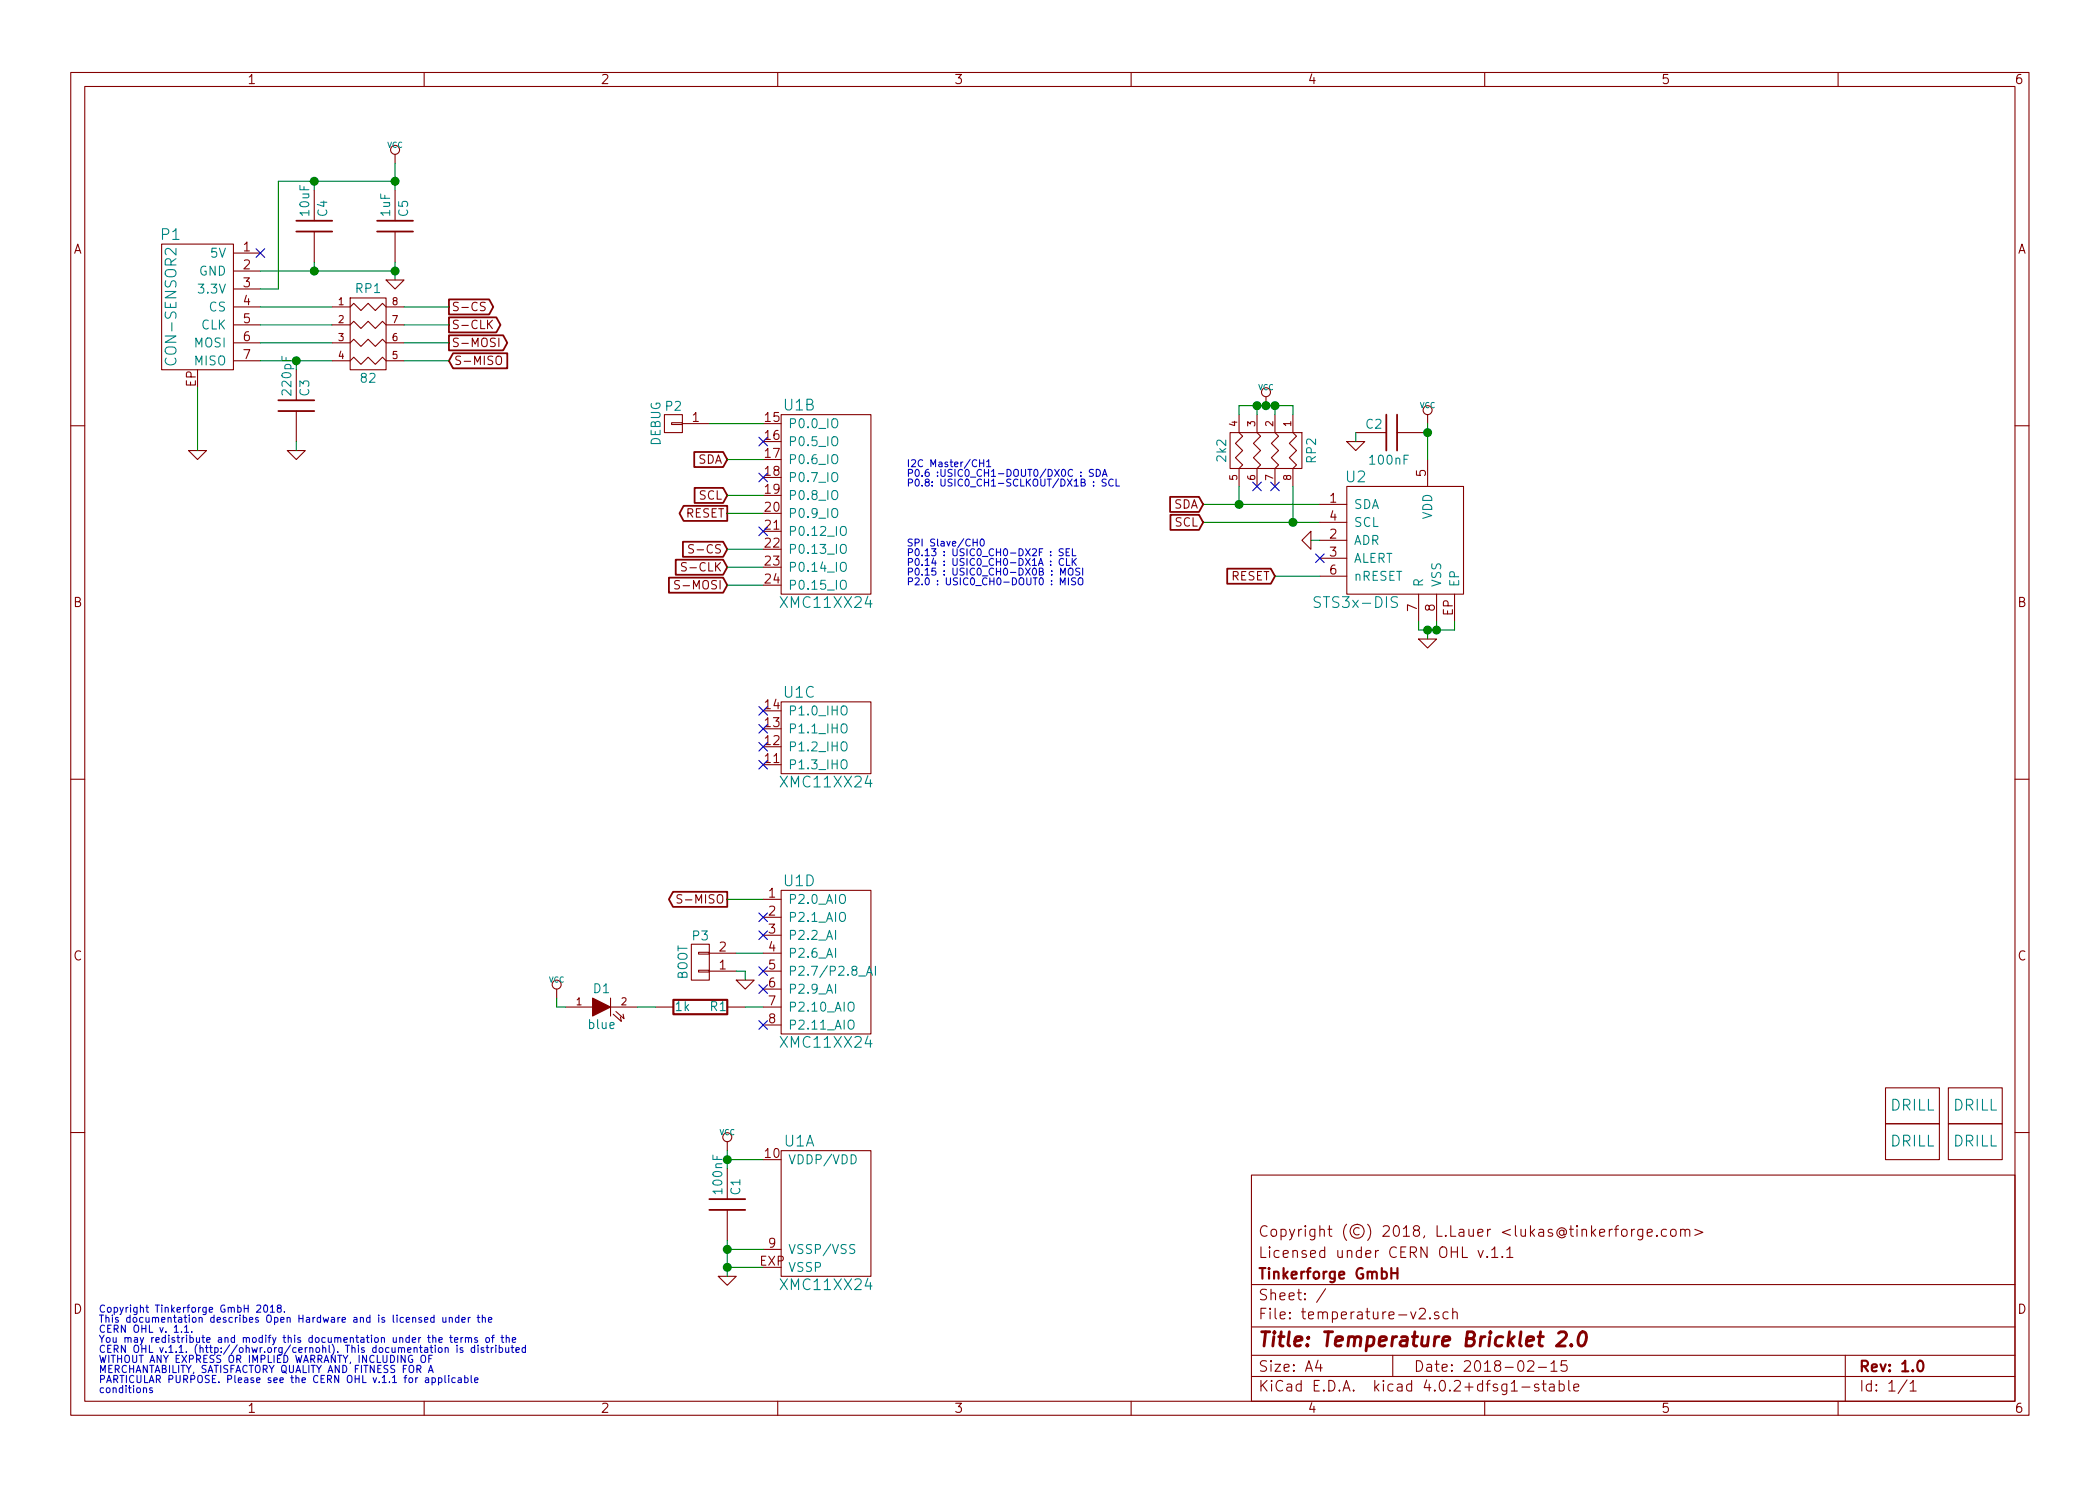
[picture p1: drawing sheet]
EESchema Schematic File Version 2
LIBS:tinkerforge
LIBS:power
LIBS:device
LIBS:transistors
LIBS:conn
LIBS:linear
LIBS:regul
LIBS:74xx
LIBS:cmos4000
LIBS:adc-dac
LIBS:memory
LIBS:xilinx
LIBS:microcontrollers
LIBS:dsp
LIBS:microchip
LIBS:analog_switches
LIBS:motorola
LIBS:texas
LIBS:intel
LIBS:audio
LIBS:interface
LIBS:digital-audio
LIBS:philips
LIBS:display
LIBS:cypress
LIBS:siliconi
LIBS:opto
LIBS:atmel
LIBS:contrib
LIBS:valves
LIBS:temperature-v2-cache
EELAYER 25 0
EELAYER END
$Descr A4 11693 8268
encoding utf-8
Sheet 1 1
Title "Temperature Bricklet 2.0"
Date "2018-02-15"
Rev "1.0"
Comp "Tinkerforge GmbH"
Comment1 "Licensed under CERN OHL v.1.1"
Comment2 "Copyright (©) 2018, L.Lauer <lukas@tinkerforge.com>"
Comment3 ""
Comment4 ""
$EndDescr
Text Notes 550  7750 0    40   ~ 0
Copyright Tinkerforge GmbH 2018.\nThis documentation describes Open Hardware and is licensed under the\nCERN OHL v. 1.1.\nYou may redistribute and modify this documentation under the terms of the\nCERN OHL v.1.1. (http://ohwr.org/cernohl). This documentation is distributed\nWITHOUT ANY EXPRESS OR IMPLIED WARRANTY, INCLUDING OF\nMERCHANTABILITY, SATISFACTORY QUALITY AND FITNESS FOR A\nPARTICULAR PURPOSE. Please see the CERN OHL v.1.1 for applicable\nconditions\n
Wire Wire Line
	6700 2800 7350 2800
Wire Wire Line
	6700 2900 7350 2900
$Comp
L GND #PWR01
U 1 1
P 7950 3550
F 0 "#PWR01" H 7950 3550 30  0001 C CNN
F 1 "GND" H 7950 3480 30  0001 C CNN
F 2 "" H 7950 3550 60  0001 C CNN
F 3 "" H 7950 3550 60  0001 C CNN
	1    7950 3550
	1    0    0    -1  
$EndComp
$Comp
L GND #PWR02
U 1 1
P 7550 2450
F 0 "#PWR02" H 7550 2450 30  0001 C CNN
F 1 "GND" H 7550 2380 30  0001 C CNN
F 2 "" H 7550 2450 60  0001 C CNN
F 3 "" H 7550 2450 60  0001 C CNN
	1    7550 2450
	1    0    0    -1  
$EndComp
$Comp
L C C2
U 1 1
P 7750 2400
F 0 "C2" V 7800 2450 50  0000 L CNN
F 1 "100nF" V 7600 2300 50  0000 L CNN
F 2 "kicad-libraries:C0603F" H 7750 2400 60  0001 C CNN
F 3 "" H 7750 2400 60  0001 C CNN
	1    7750 2400
	0    -1   -1   0   
$EndComp
Text GLabel 6700 2800 0    47   Input ~ 0
SDA
Text GLabel 6700 2900 0    47   Input ~ 0
SCL
$Comp
L GND #PWR03
U 1 1
P 4050 7100
F 0 "#PWR03" H 4050 7100 30  0001 C CNN
F 1 "GND" H 4050 7030 30  0001 C CNN
F 2 "" H 4050 7100 60  0001 C CNN
F 3 "" H 4050 7100 60  0001 C CNN
	1    4050 7100
	1    0    0    -1  
$EndComp
$Comp
L DRILL U3
U 1 1
P 10650 6150
F 0 "U3" H 10700 6200 60  0001 C CNN
F 1 "DRILL" H 10650 6150 60  0000 C CNN
F 2 "kicad-libraries:DRILL_NP" H 10650 6150 60  0001 C CNN
F 3 "" H 10650 6150 60  0001 C CNN
	1    10650 6150
	1    0    0    -1  
$EndComp
$Comp
L DRILL U4
U 1 1
P 10650 6350
F 0 "U4" H 10700 6400 60  0001 C CNN
F 1 "DRILL" H 10650 6350 60  0000 C CNN
F 2 "kicad-libraries:DRILL_NP" H 10650 6350 60  0001 C CNN
F 3 "" H 10650 6350 60  0001 C CNN
	1    10650 6350
	1    0    0    -1  
$EndComp
$Comp
L DRILL U6
U 1 1
P 11000 6350
F 0 "U6" H 11050 6400 60  0001 C CNN
F 1 "DRILL" H 11000 6350 60  0000 C CNN
F 2 "kicad-libraries:DRILL_NP" H 11000 6350 60  0001 C CNN
F 3 "" H 11000 6350 60  0001 C CNN
	1    11000 6350
	1    0    0    -1  
$EndComp
$Comp
L DRILL U5
U 1 1
P 11000 6150
F 0 "U5" H 11050 6200 60  0001 C CNN
F 1 "DRILL" H 11000 6150 60  0000 C CNN
F 2 "kicad-libraries:DRILL_NP" H 11000 6150 60  0001 C CNN
F 3 "" H 11000 6150 60  0001 C CNN
	1    11000 6150
	1    0    0    -1  
$EndComp
$Comp
L C C1
U 1 1
P 4050 6700
F 0 "C1" V 4100 6750 50  0000 L CNN
F 1 "100nF" V 4000 6750 50  0000 L CNN
F 2 "kicad-libraries:C0603F" H 4050 6700 60  0001 C CNN
F 3 "" H 4050 6700 60  0001 C CNN
	1    4050 6700
	1    0    0    -1  
$EndComp
Text GLabel 4050 2550 0    47   Input ~ 0
SDA
Text GLabel 4050 2750 0    47   Input ~ 0
SCL
$Comp
L VCC #PWR04
U 1 1
P 7950 2350
F 0 "#PWR04" H 7950 2450 30  0001 C CNN
F 1 "VCC" H 7950 2450 30  0000 C CNN
F 2 "" H 7950 2350 60  0001 C CNN
F 3 "" H 7950 2350 60  0001 C CNN
	1    7950 2350
	1    0    0    -1  
$EndComp
$Comp
L GND #PWR05
U 1 1
P 1100 2500
F 0 "#PWR05" H 1100 2500 30  0001 C CNN
F 1 "GND" H 1100 2430 30  0001 C CNN
F 2 "" H 1100 2500 60  0001 C CNN
F 3 "" H 1100 2500 60  0001 C CNN
	1    1100 2500
	1    0    0    -1  
$EndComp
$Comp
L CON-SENSOR2 P1
U 1 1
P 1100 1700
F 0 "P1" H 1250 2100 60  0000 C CNN
F 1 "CON-SENSOR2" V 1250 1700 60  0000 C CNN
F 2 "kicad-libraries:CON-SENSOR2" H 1100 1700 60  0001 C CNN
F 3 "" H 1100 1700 60  0001 C CNN
	1    1100 1700
	-1   0    0    -1  
$EndComp
$Comp
L XMC1XXX24 U1
U 1 1
P 4600 6750
F 0 "U1" H 4450 7150 60  0000 C CNN
F 1 "XMC11XX24" H 4600 6350 60  0000 C CNN
F 2 "kicad-libraries:QFN24-4x4mm-0.5mm" H 4750 7500 60  0001 C CNN
F 3 "" H 4750 7500 60  0000 C CNN
	1    4600 6750
	1    0    0    -1  
$EndComp
$Comp
L XMC1XXX24 U1
U 3 1
P 4600 4100
F 0 "U1" H 4450 4350 60  0000 C CNN
F 1 "XMC11XX24" H 4600 3850 60  0000 C CNN
F 2 "kicad-libraries:QFN24-4x4mm-0.5mm" H 4750 4850 60  0001 C CNN
F 3 "" H 4750 4850 60  0000 C CNN
	3    4600 4100
	1    0    0    -1  
$EndComp
$Comp
L XMC1XXX24 U1
U 4 1
P 4600 5350
F 0 "U1" H 4450 5800 60  0000 C CNN
F 1 "XMC11XX24" H 4600 4900 60  0000 C CNN
F 2 "kicad-libraries:QFN24-4x4mm-0.5mm" H 4750 6100 60  0001 C CNN
F 3 "" H 4750 6100 60  0000 C CNN
	4    4600 5350
	1    0    0    -1  
$EndComp
$Comp
L XMC1XXX24 U1
U 2 1
P 4600 2800
F 0 "U1" H 4450 3350 60  0000 C CNN
F 1 "XMC11XX24" H 4600 2250 60  0000 C CNN
F 2 "kicad-libraries:QFN24-4x4mm-0.5mm" H 4750 3550 60  0001 C CNN
F 3 "" H 4750 3550 60  0000 C CNN
	2    4600 2800
	1    0    0    -1  
$EndComp
$Comp
L VCC #PWR06
U 1 1
P 4050 6400
F 0 "#PWR06" H 4050 6500 30  0001 C CNN
F 1 "VCC" H 4050 6500 30  0000 C CNN
F 2 "" H 4050 6400 60  0001 C CNN
F 3 "" H 4050 6400 60  0001 C CNN
	1    4050 6400
	1    0    0    -1  
$EndComp
Wire Wire Line
	4050 6400 4050 6500
Wire Wire Line
	4250 6450 4050 6450
Connection ~ 4050 6450
Wire Wire Line
	4050 6900 4050 7100
Wire Wire Line
	4250 6950 4050 6950
Connection ~ 4050 6950
Wire Wire Line
	4250 7050 4050 7050
Connection ~ 4050 7050
$Comp
L C C3
U 1 1
P 1650 2250
F 0 "C3" V 1700 2300 50  0000 L CNN
F 1 "220pF" V 1600 2300 50  0000 L CNN
F 2 "kicad-libraries:C0402F" H 1650 2250 60  0001 C CNN
F 3 "" H 1650 2250 60  0001 C CNN
	1    1650 2250
	1    0    0    -1  
$EndComp
$Comp
L C C4
U 1 1
P 1750 1250
F 0 "C4" V 1800 1300 50  0000 L CNN
F 1 "10uF" V 1700 1300 50  0000 L CNN
F 2 "kicad-libraries:C0805" H 1750 1250 60  0001 C CNN
F 3 "" H 1750 1250 60  0001 C CNN
	1    1750 1250
	1    0    0    -1  
$EndComp
$Comp
L C C5
U 1 1
P 2200 1250
F 0 "C5" V 2250 1300 50  0000 L CNN
F 1 "1uF" V 2150 1300 50  0000 L CNN
F 2 "kicad-libraries:C0603F" H 2200 1250 60  0001 C CNN
F 3 "" H 2200 1250 60  0001 C CNN
	1    2200 1250
	1    0    0    -1  
$EndComp
$Comp
L GND #PWR07
U 1 1
P 1650 2500
F 0 "#PWR07" H 1650 2500 30  0001 C CNN
F 1 "GND" H 1650 2430 30  0001 C CNN
F 2 "" H 1650 2500 60  0001 C CNN
F 3 "" H 1650 2500 60  0001 C CNN
	1    1650 2500
	1    0    0    -1  
$EndComp
$Comp
L R_PACK4 RP1
U 1 1
P 2050 2050
F 0 "RP1" H 2050 2500 50  0000 C CNN
F 1 "82" H 2050 2000 50  0000 C CNN
F 2 "kicad-libraries:4X0402" H 2050 2050 50  0001 C CNN
F 3 "" H 2050 2050 50  0000 C CNN
	1    2050 2050
	1    0    0    -1  
$EndComp
Text GLabel 2500 1700 2    47   Output ~ 0
S-CS
Text GLabel 2500 1800 2    47   Output ~ 0
S-CLK
Text GLabel 2500 1900 2    47   Output ~ 0
S-MOSI
Text GLabel 2500 2000 2    47   Input ~ 0
S-MISO
$Comp
L VCC #PWR08
U 1 1
P 2200 900
F 0 "#PWR08" H 2200 1000 30  0001 C CNN
F 1 "VCC" H 2200 1000 30  0000 C CNN
F 2 "" H 2200 900 60  0001 C CNN
F 3 "" H 2200 900 60  0001 C CNN
	1    2200 900 
	1    0    0    -1  
$EndComp
Wire Wire Line
	1450 2000 1850 2000
Wire Wire Line
	1850 1900 1450 1900
Wire Wire Line
	1450 1800 1850 1800
Wire Wire Line
	1850 1700 1450 1700
Wire Wire Line
	2250 1700 2500 1700
Wire Wire Line
	2250 1800 2500 1800
Wire Wire Line
	2250 1900 2500 1900
Wire Wire Line
	2250 2000 2500 2000
Wire Wire Line
	1650 2050 1650 2000
Connection ~ 1650 2000
Wire Wire Line
	1650 2450 1650 2500
Wire Wire Line
	1100 2150 1100 2500
Wire Wire Line
	1450 1500 2200 1500
Wire Wire Line
	1750 1500 1750 1450
Wire Wire Line
	2200 1450 2200 1550
Connection ~ 1750 1500
Wire Wire Line
	1450 1600 1550 1600
Wire Wire Line
	1550 1600 1550 1000
Wire Wire Line
	1550 1000 2200 1000
Wire Wire Line
	2200 900  2200 1050
Wire Wire Line
	1750 1000 1750 1050
Connection ~ 1750 1000
Connection ~ 2200 1000
Connection ~ 2200 1500
$Comp
L GND #PWR09
U 1 1
P 2200 1550
F 0 "#PWR09" H 2200 1550 30  0001 C CNN
F 1 "GND" H 2200 1480 30  0001 C CNN
F 2 "" H 2200 1550 60  0001 C CNN
F 3 "" H 2200 1550 60  0001 C CNN
	1    2200 1550
	1    0    0    -1  
$EndComp
NoConn ~ 1450 1400
Text GLabel 4050 3050 0    47   Input ~ 0
S-CS
Text GLabel 4050 3150 0    47   Input ~ 0
S-CLK
Text GLabel 4050 3250 0    47   Input ~ 0
S-MOSI
Text GLabel 4050 5000 0    47   Output ~ 0
S-MISO
Wire Wire Line
	4050 3050 4250 3050
Wire Wire Line
	4250 3150 4050 3150
Wire Wire Line
	4050 3250 4250 3250
Wire Wire Line
	4050 5000 4250 5000
Wire Wire Line
	4050 2550 4250 2550
Wire Wire Line
	4250 2750 4050 2750
NoConn ~ 4250 4250
NoConn ~ 4250 4150
NoConn ~ 4250 4050
NoConn ~ 4250 3950
$Comp
L R R1
U 1 1
P 3900 5600
F 0 "R1" V 3900 5700 50  0000 C CNN
F 1 "1k" V 3900 5500 50  0000 C CNN
F 2 "kicad-libraries:R0603F" H 3900 5600 60  0001 C CNN
F 3 "" H 3900 5600 60  0000 C CNN
	1    3900 5600
	0    1    1    0   
$EndComp
$Comp
L LED D1
U 1 1
P 3350 5600
F 0 "D1" H 3350 5700 50  0000 C CNN
F 1 "blue" H 3350 5500 50  0000 C CNN
F 2 "kicad-libraries:D0603F" H 3350 5600 50  0001 C CNN
F 3 "" H 3350 5600 50  0000 C CNN
	1    3350 5600
	1    0    0    -1  
$EndComp
$Comp
L VCC #PWR010
U 1 1
P 3100 5550
F 0 "#PWR010" H 3100 5650 30  0001 C CNN
F 1 "VCC" H 3100 5650 30  0000 C CNN
F 2 "" H 3100 5550 60  0001 C CNN
F 3 "" H 3100 5550 60  0001 C CNN
	1    3100 5550
	1    0    0    -1  
$EndComp
$Comp
L CONN_01X02 P3
U 1 1
P 3900 5350
F 0 "P3" H 3900 5200 50  0000 C CNN
F 1 "BOOT" V 4000 5350 50  0000 C CNN
F 2 "kicad-libraries:SolderJumper" H 3900 5350 50  0001 C CNN
F 3 "" H 3900 5350 50  0000 C CNN
	1    3900 5350
	-1   0    0    1   
$EndComp
$Comp
L GND #PWR011
U 1 1
P 4150 5450
F 0 "#PWR011" H 4150 5450 30  0001 C CNN
F 1 "GND" H 4150 5380 30  0001 C CNN
F 2 "" H 4150 5450 60  0001 C CNN
F 3 "" H 4150 5450 60  0001 C CNN
	1    4150 5450
	1    0    0    -1  
$EndComp
Wire Wire Line
	4100 5300 4250 5300
Wire Wire Line
	4100 5400 4150 5400
Wire Wire Line
	4150 5400 4150 5450
Wire Wire Line
	4250 5600 4150 5600
Wire Wire Line
	3650 5600 3550 5600
Wire Wire Line
	3150 5600 3100 5600
Wire Wire Line
	3100 5600 3100 5550
NoConn ~ 4250 5500
NoConn ~ 4250 5400
NoConn ~ 4250 5700
NoConn ~ 4250 5200
NoConn ~ 4250 5100
Text Notes 5050 3250 0    39   ~ 0
SPI Slave/CH0\nP0.13 : USIC0_CH0-DX2F : SEL\nP0.14 : USIC0_CH0-DX1A : CLK\nP0.15 : USIC0_CH0-DX0B : MOSI\nP2.0 : USIC0_CH0-DOUT0 : MISO
Text Notes 5050 2700 0    39   ~ 0
I2C Master/CH1\nP0.6 :USIC0_CH1-DOUT0/DX0C : SDA\nP0.8: USIC0_CH1-SCLKOUT/DX1B : SCL
$Comp
L CONN_01X01 P2
U 1 1
P 3750 2350
F 0 "P2" H 3750 2250 50  0000 C CNN
F 1 "DEBUG" V 3850 2350 50  0000 C CNN
F 2 "kicad-libraries:DEBUG_PAD" H 3750 2350 50  0001 C CNN
F 3 "" H 3750 2350 50  0000 C CNN
	1    3750 2350
	-1   0    0    1   
$EndComp
Wire Wire Line
	3950 2350 4250 2350
NoConn ~ 4250 2950
$Comp
L STS3x-DIS U2
U 1 1
P 7950 3000
F 0 "U2" H 7550 3350 60  0000 C CNN
F 1 "STS3x-DIS" H 7550 2650 60  0000 C CNN
F 2 "kicad-libraries:SHT3x-DIS" H 7950 2900 60  0001 C CNN
F 3 "" H 7950 2900 60  0001 C CNN
	1    7950 3000
	1    0    0    -1  
$EndComp
Wire Wire Line
	7900 3450 7900 3500
Wire Wire Line
	7900 3500 8100 3500
Wire Wire Line
	8000 3500 8000 3450
Wire Wire Line
	7950 3550 7950 3500
Connection ~ 7950 3500
Text GLabel 7100 3200 0    47   Input ~ 0
RESET
Wire Wire Line
	7100 3200 7350 3200
$Comp
L GND #PWR012
U 1 1
P 7300 3000
F 0 "#PWR012" H 7300 3000 30  0001 C CNN
F 1 "GND" H 7300 2930 30  0001 C CNN
F 2 "" H 7300 3000 60  0001 C CNN
F 3 "" H 7300 3000 60  0001 C CNN
	1    7300 3000
	0    1    1    0   
$EndComp
Wire Wire Line
	7300 3000 7350 3000
Wire Wire Line
	7550 2450 7550 2400
Wire Wire Line
	7950 2350 7950 2550
Connection ~ 7950 2400
Text GLabel 4050 2850 0    47   Output ~ 0
RESET
Wire Wire Line
	4050 2850 4250 2850
$Comp
L R_PACK4 RP2
U 1 1
P 6850 2500
F 0 "RP2" H 6850 2950 50  0000 C CNN
F 1 "2k2" H 6850 2450 50  0000 C CNN
F 2 "kicad-libraries:4X0603" H 6850 2500 50  0001 C CNN
F 3 "" H 6850 2500 50  0000 C CNN
	1    6850 2500
	0    1    1    0   
$EndComp
$Comp
L VCC #PWR013
U 1 1
P 7050 2250
F 0 "#PWR013" H 7050 2350 30  0001 C CNN
F 1 "VCC" H 7050 2350 30  0000 C CNN
F 2 "" H 7050 2250 60  0001 C CNN
F 3 "" H 7050 2250 60  0001 C CNN
	1    7050 2250
	1    0    0    -1  
$EndComp
Wire Wire Line
	6900 2700 6900 2800
Connection ~ 6900 2800
Wire Wire Line
	7200 2900 7200 2700
Connection ~ 7200 2900
Wire Wire Line
	6900 2300 6900 2250
Wire Wire Line
	6900 2250 7200 2250
Wire Wire Line
	7200 2250 7200 2300
Connection ~ 7050 2250
Wire Wire Line
	7100 2300 7100 2250
Connection ~ 7100 2250
Wire Wire Line
	7000 2300 7000 2250
Connection ~ 7000 2250
NoConn ~ 7000 2700
NoConn ~ 7100 2700
NoConn ~ 4250 2650
Wire Wire Line
	8100 3500 8100 3450
Connection ~ 8000 3500
NoConn ~ 4250 2450
NoConn ~ 7350 3100
$EndSCHEMATC
